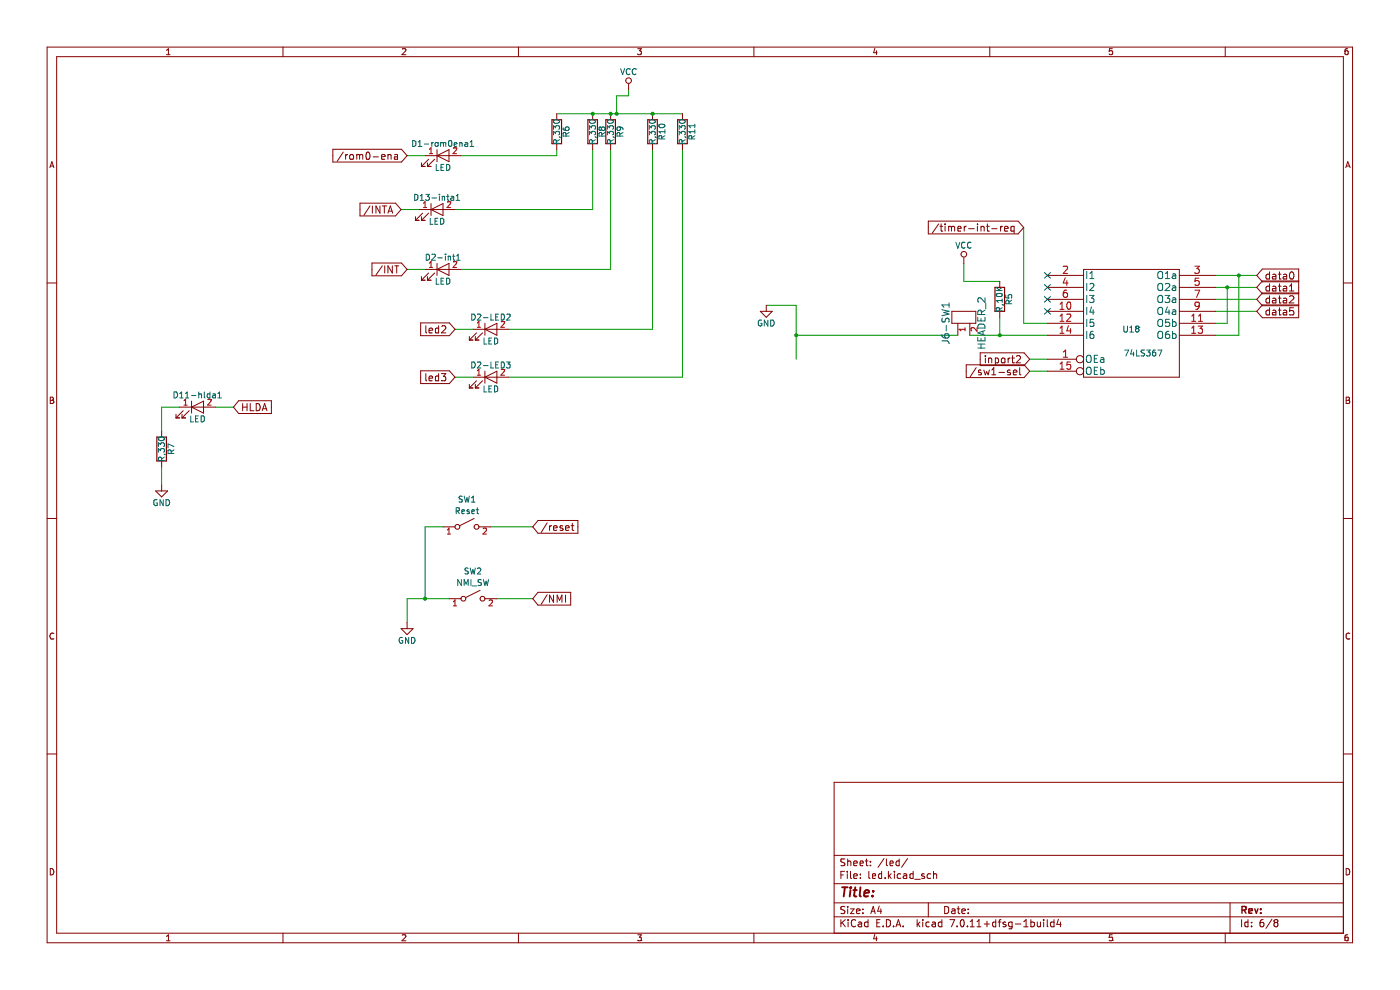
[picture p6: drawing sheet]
(kicad_sch (version 20230121) (generator eeschema)

 (paper "A4")

 (lib_symbols
  (symbol "74xx1:74LS367" (pin_names (offset 0.254)) (in_bom yes) (on_board yes)
   (property "Reference" "U" (at 0 -1.27 0) (effects (font (size 1.524 1.524))))
   (property "Value" "74LS367" (at 2.54 -6.35 0) (effects (font (size 1.524 1.524))))
   (property "Footprint" "" (at 0 0 0) (effects (font (size 1.27 1.27)) hide))
   (property "Datasheet" "" (at 0 0 0) (effects (font (size 1.27 1.27)) hide))
   (symbol "74LS367_0_0"
    (pin power_in line (at -7.62 11.43 90) (length 0) hide (name "VCC" (effects (font (size 1.524 1.524)))) (number "16" (effects (font (size 1.524 1.524)))))
    (pin power_in line (at -7.62 -11.43 90) (length 0) hide (name "GND" (effects (font (size 1.524 1.524)))) (number "8" (effects (font (size 1.524 1.524))))))
   (symbol "74LS367_0_1"
    (rectangle (start -10.16 11.43) (end 10.16 -11.43) (stroke (width 0) (type solid)) (fill (type none))))
   (symbol "74LS367_1_1"
    (pin input inverted (at -17.78 -7.62 0) (length 7.62) (name "OEa" (effects (font (size 1.524 1.524)))) (number "1" (effects (font (size 1.524 1.524)))))
    (pin input line (at -17.78 2.54 0) (length 7.62) (name "I4" (effects (font (size 1.524 1.524)))) (number "10" (effects (font (size 1.524 1.524)))))
    (pin tri_state line (at 17.78 0 180) (length 7.62) (name "O5b" (effects (font (size 1.524 1.524)))) (number "11" (effects (font (size 1.524 1.524)))))
    (pin input line (at -17.78 0 0) (length 7.62) (name "I5" (effects (font (size 1.524 1.524)))) (number "12" (effects (font (size 1.524 1.524)))))
    (pin tri_state line (at 17.78 -2.54 180) (length 7.62) (name "O6b" (effects (font (size 1.524 1.524)))) (number "13" (effects (font (size 1.524 1.524)))))
    (pin input line (at -17.78 -2.54 0) (length 7.62) (name "I6" (effects (font (size 1.524 1.524)))) (number "14" (effects (font (size 1.524 1.524)))))
    (pin input inverted (at -17.78 -10.16 0) (length 7.62) (name "OEb" (effects (font (size 1.524 1.524)))) (number "15" (effects (font (size 1.524 1.524)))))
    (pin input line (at -17.78 10.16 0) (length 7.62) (name "I1" (effects (font (size 1.524 1.524)))) (number "2" (effects (font (size 1.524 1.524)))))
    (pin tri_state line (at 17.78 10.16 180) (length 7.62) (name "O1a" (effects (font (size 1.524 1.524)))) (number "3" (effects (font (size 1.524 1.524)))))
    (pin input line (at -17.78 7.62 0) (length 7.62) (name "I2" (effects (font (size 1.524 1.524)))) (number "4" (effects (font (size 1.524 1.524)))))
    (pin tri_state line (at 17.78 7.62 180) (length 7.62) (name "O2a" (effects (font (size 1.524 1.524)))) (number "5" (effects (font (size 1.524 1.524)))))
    (pin input line (at -17.78 5.08 0) (length 7.62) (name "I3" (effects (font (size 1.524 1.524)))) (number "6" (effects (font (size 1.524 1.524)))))
    (pin tri_state line (at 17.78 5.08 180) (length 7.62) (name "O3a" (effects (font (size 1.524 1.524)))) (number "7" (effects (font (size 1.524 1.524)))))
    (pin tri_state line (at 17.78 2.54 180) (length 7.62) (name "O4a" (effects (font (size 1.524 1.524)))) (number "9" (effects (font (size 1.524 1.524)))))))
  (symbol "Switch:SW_SPST" (pin_names (offset 0) hide) (in_bom yes) (on_board yes)
   (property "Reference" "SW" (at 0 3.175 0) (effects (font (size 1.27 1.27))))
   (property "Value" "SW_SPST" (at 0 -2.54 0) (effects (font (size 1.27 1.27))))
   (property "Footprint" "" (at 0 0 0) (effects (font (size 1.27 1.27)) hide))
   (property "Datasheet" "~" (at 0 0 0) (effects (font (size 1.27 1.27)) hide))
   (symbol "SW_SPST_0_0"
    (circle (center -2.032 0) (radius 0.508) (stroke (width 0) (type default)) (fill (type none)))
    (polyline (pts (xy -1.524 0.254) (xy 1.524 1.778)) (stroke (width 0) (type default)) (fill (type none)))
    (circle (center 2.032 0) (radius 0.508) (stroke (width 0) (type default)) (fill (type none))))
   (symbol "SW_SPST_1_1"
    (pin passive line (at -5.08 0 0) (length 2.54) (name "A" (effects (font (size 1.27 1.27)))) (number "1" (effects (font (size 1.27 1.27)))))
    (pin passive line (at 5.08 0 180) (length 2.54) (name "B" (effects (font (size 1.27 1.27)))) (number "2" (effects (font (size 1.27 1.27)))))))
  (symbol "device:LED" (pin_names (offset 1.016) hide) (in_bom yes) (on_board yes)
   (property "Reference" "D" (at 0 2.54 0) (effects (font (size 1.27 1.27))))
   (property "Value" "LED" (at 0 -2.54 0) (effects (font (size 1.27 1.27))))
   (property "Footprint" "" (at 0 0 0) (effects (font (size 1.27 1.27)) hide))
   (property "Datasheet" "~" (at 0 0 0) (effects (font (size 1.27 1.27)) hide))
   (symbol "LED_0_1"
    (polyline (pts (xy -1.27 -1.27) (xy -1.27 1.27)) (stroke (width 0.2032) (type solid)) (fill (type none)))
    (polyline (pts (xy -1.27 0) (xy 1.27 0)) (stroke (width 0) (type solid)) (fill (type none)))
    (polyline (pts (xy 1.27 -1.27) (xy 1.27 1.27) (xy -1.27 0) (xy 1.27 -1.27)) (stroke (width 0.2032) (type solid)) (fill (type none)))
    (polyline (pts (xy -3.048 -0.762) (xy -4.572 -2.286) (xy -3.81 -2.286) (xy -4.572 -2.286) (xy -4.572 -1.524)) (stroke (width 0) (type solid)) (fill (type none)))
    (polyline (pts (xy -1.778 -0.762) (xy -3.302 -2.286) (xy -2.54 -2.286) (xy -3.302 -2.286) (xy -3.302 -1.524)) (stroke (width 0) (type solid)) (fill (type none))))
   (symbol "LED_1_1"
    (pin passive line (at -3.81 0 0) (length 2.54) (name "K" (effects (font (size 1.27 1.27)))) (number "1" (effects (font (size 1.27 1.27)))))
    (pin passive line (at 3.81 0 180) (length 2.54) (name "A" (effects (font (size 1.27 1.27)))) (number "2" (effects (font (size 1.27 1.27)))))))
  (symbol "device:R" (pin_numbers hide) (pin_names (offset 0)) (in_bom yes) (on_board yes)
   (property "Reference" "R" (at 2.032 0 90) (effects (font (size 1.27 1.27))))
   (property "Value" "R" (at 0 0 90) (effects (font (size 1.27 1.27))))
   (property "Footprint" "" (at -1.778 0 90) (effects (font (size 1.27 1.27)) hide))
   (property "Datasheet" "" (at 0 0 0) (effects (font (size 1.27 1.27)) hide))
   (symbol "R_0_1"
    (rectangle (start -1.016 -2.54) (end 1.016 2.54) (stroke (width 0.254) (type solid)) (fill (type none))))
   (symbol "R_1_1"
    (pin passive line (at 0 3.81 270) (length 1.27) (name "~" (effects (font (size 1.27 1.27)))) (number "1" (effects (font (size 1.27 1.27)))))
    (pin passive line (at 0 -3.81 90) (length 1.27) (name "~" (effects (font (size 1.27 1.27)))) (number "2" (effects (font (size 1.27 1.27)))))))
  (symbol "power1:GND" (power) (pin_names (offset 0)) (in_bom yes) (on_board yes)
   (property "Reference" "#PWR" (at 0 -6.35 0) (effects (font (size 1.27 1.27)) hide))
   (property "Value" "GND" (at 0 -3.81 0) (effects (font (size 1.27 1.27))))
   (property "Footprint" "" (at 0 0 0) (effects (font (size 1.27 1.27)) hide))
   (property "Datasheet" "" (at 0 0 0) (effects (font (size 1.27 1.27)) hide))
   (symbol "GND_0_1"
    (polyline (pts (xy 0 0) (xy 0 -1.27) (xy 1.27 -1.27) (xy 0 -2.54) (xy -1.27 -1.27) (xy 0 -1.27)) (stroke (width 0) (type solid)) (fill (type none))))
   (symbol "GND_1_1"
    (pin power_in line (at 0 0 270) (length 0) hide (name "GND" (effects (font (size 1.27 1.27)))) (number "1" (effects (font (size 1.27 1.27)))))))
  (symbol "power1:VCC" (power) (pin_names (offset 0)) (in_bom yes) (on_board yes)
   (property "Reference" "#PWR" (at 0 -3.81 0) (effects (font (size 1.27 1.27)) hide))
   (property "Value" "VCC" (at 0 3.81 0) (effects (font (size 1.27 1.27))))
   (property "Footprint" "" (at 0 0 0) (effects (font (size 1.27 1.27)) hide))
   (property "Datasheet" "" (at 0 0 0) (effects (font (size 1.27 1.27)) hide))
   (symbol "VCC_0_1"
    (polyline (pts (xy 0 0) (xy 0 1.27)) (stroke (width 0) (type solid)) (fill (type none)))
    (circle (center 0 1.905) (radius 0.635) (stroke (width 0) (type solid)) (fill (type none))))
   (symbol "VCC_1_1"
    (pin power_in line (at 0 0 90) (length 0) hide (name "VCC" (effects (font (size 1.27 1.27)))) (number "1" (effects (font (size 1.27 1.27)))))))
  (symbol "w_connectors:HEADER_2" (pin_names (offset 0)) (in_bom yes) (on_board yes)
   (property "Reference" "J" (at 0 3.81 0) (effects (font (size 1.524 1.524))))
   (property "Value" "HEADER_2" (at 0 -3.81 0) (effects (font (size 1.524 1.524))))
   (property "Footprint" "" (at 0 0 0) (effects (font (size 1.27 1.27)) hide))
   (property "Datasheet" "" (at 0 0 0) (effects (font (size 1.27 1.27)) hide))
   (symbol "HEADER_2_0_1"
    (rectangle (start 2.54 2.54) (end 0 -2.54) (stroke (width 0) (type solid)) (fill (type none))))
   (symbol "HEADER_2_1_1"
    (pin passive line (at -2.54 1.27 0) (length 2.54) (name "~" (effects (font (size 1.27 1.27)))) (number "1" (effects (font (size 1.27 1.27)))))
    (pin passive line (at -2.54 -1.27 0) (length 2.54) (name "~" (effects (font (size 1.27 1.27)))) (number "2" (effects (font (size 1.27 1.27))))))))

 (junction (at 138.43 24.13) (diameter 0) (color 0 0 0 0))
 (junction (at 262.89 58.42) (diameter 0) (color 0 0 0 0))
 (junction (at 212.09 71.12) (diameter 0) (color 0 0 0 0))
 (junction (at 125.73 24.13) (diameter 0) (color 0 0 0 0))
 (junction (at 260.35 60.96) (diameter 0) (color 0 0 0 0))
 (junction (at 129.54 24.13) (diameter 0) (color 0 0 0 0))
 (junction (at 168.91 71.12) (diameter 0) (color 0 0 0 0))
 (junction (at 90.17 127) (diameter 0) (color 0 0 0 0))
 (junction (at 130.81 24.13) (diameter 0) (color 0 0 0 0))

 (no_connect (at 222.25 66.04))
 (no_connect (at 222.25 58.42))
 (no_connect (at 222.25 63.5))
 (no_connect (at 222.25 60.96))

 (wire (pts (xy 34.29 86.36) (xy 34.29 91.44)) (stroke (width 0) (type default)))
 (wire (pts (xy 130.81 24.13) (xy 138.43 24.13)) (stroke (width 0) (type default)))
 (wire (pts (xy 144.78 80.01) (xy 107.95 80.01)) (stroke (width 0) (type default)))
 (wire (pts (xy 162.56 64.77) (xy 168.91 64.77)) (stroke (width 0) (type default)))
 (wire (pts (xy 97.79 33.02) (xy 118.11 33.02)) (stroke (width 0) (type default)))
 (wire (pts (xy 125.73 44.45) (xy 96.52 44.45)) (stroke (width 0) (type default)))
 (wire (pts (xy 118.11 33.02) (xy 118.11 31.75)) (stroke (width 0) (type default)))
 (wire (pts (xy 125.73 31.75) (xy 125.73 44.45)) (stroke (width 0) (type default)))
 (wire (pts (xy 262.89 71.12) (xy 262.89 58.42)) (stroke (width 0) (type default)))
 (wire (pts (xy 257.81 66.04) (xy 266.7 66.04)) (stroke (width 0) (type default)))
 (wire (pts (xy 205.74 71.12) (xy 212.09 71.12)) (stroke (width 0) (type default)))
 (wire (pts (xy 144.78 31.75) (xy 144.78 80.01)) (stroke (width 0) (type default)))
 (wire (pts (xy 168.91 71.12) (xy 168.91 76.2)) (stroke (width 0) (type default)))
 (wire (pts (xy 217.17 68.58) (xy 222.25 68.58)) (stroke (width 0) (type default)))
 (wire (pts (xy 257.81 60.96) (xy 260.35 60.96)) (stroke (width 0) (type default)))
 (wire (pts (xy 105.41 127) (xy 113.03 127)) (stroke (width 0) (type default)))
 (wire (pts (xy 100.33 69.85) (xy 96.52 69.85)) (stroke (width 0) (type default)))
 (wire (pts (xy 212.09 59.69) (xy 204.47 59.69)) (stroke (width 0) (type default)))
 (wire (pts (xy 262.89 58.42) (xy 266.7 58.42)) (stroke (width 0) (type default)))
 (wire (pts (xy 168.91 64.77) (xy 168.91 71.12)) (stroke (width 0) (type default)))
 (wire (pts (xy 100.33 80.01) (xy 96.52 80.01)) (stroke (width 0) (type default)))
 (wire (pts (xy 49.53 86.36) (xy 45.72 86.36)) (stroke (width 0) (type default)))
 (wire (pts (xy 138.43 31.75) (xy 138.43 69.85)) (stroke (width 0) (type default)))
 (wire (pts (xy 168.91 71.12) (xy 203.2 71.12)) (stroke (width 0) (type default)))
 (wire (pts (xy 90.17 33.02) (xy 86.36 33.02)) (stroke (width 0) (type default)))
 (wire (pts (xy 90.17 111.76) (xy 90.17 127)) (stroke (width 0) (type default)))
 (wire (pts (xy 118.11 24.13) (xy 125.73 24.13)) (stroke (width 0) (type default)))
 (wire (pts (xy 260.35 68.58) (xy 260.35 60.96)) (stroke (width 0) (type default)))
 (wire (pts (xy 133.35 20.32) (xy 133.35 19.05)) (stroke (width 0) (type default)))
 (wire (pts (xy 222.25 76.2) (xy 218.44 76.2)) (stroke (width 0) (type default)))
 (wire (pts (xy 104.14 111.76) (xy 113.03 111.76)) (stroke (width 0) (type default)))
 (wire (pts (xy 260.35 60.96) (xy 266.7 60.96)) (stroke (width 0) (type default)))
 (wire (pts (xy 129.54 24.13) (xy 130.81 24.13)) (stroke (width 0) (type default)))
 (wire (pts (xy 257.81 71.12) (xy 262.89 71.12)) (stroke (width 0) (type default)))
 (wire (pts (xy 212.09 71.12) (xy 222.25 71.12)) (stroke (width 0) (type default)))
 (wire (pts (xy 86.36 127) (xy 90.17 127)) (stroke (width 0) (type default)))
 (wire (pts (xy 138.43 24.13) (xy 144.78 24.13)) (stroke (width 0) (type default)))
 (wire (pts (xy 34.29 99.06) (xy 34.29 102.87)) (stroke (width 0) (type default)))
 (wire (pts (xy 212.09 67.31) (xy 212.09 71.12)) (stroke (width 0) (type default)))
 (wire (pts (xy 222.25 78.74) (xy 218.44 78.74)) (stroke (width 0) (type default)))
 (wire (pts (xy 38.1 86.36) (xy 34.29 86.36)) (stroke (width 0) (type default)))
 (wire (pts (xy 130.81 24.13) (xy 130.81 20.32)) (stroke (width 0) (type default)))
 (wire (pts (xy 129.54 31.75) (xy 129.54 57.15)) (stroke (width 0) (type default)))
 (wire (pts (xy 90.17 57.15) (xy 86.36 57.15)) (stroke (width 0) (type default)))
 (wire (pts (xy 130.81 20.32) (xy 133.35 20.32)) (stroke (width 0) (type default)))
 (wire (pts (xy 204.47 59.69) (xy 204.47 55.88)) (stroke (width 0) (type default)))
 (wire (pts (xy 217.17 48.26) (xy 217.17 68.58)) (stroke (width 0) (type default)))
 (wire (pts (xy 129.54 57.15) (xy 97.79 57.15)) (stroke (width 0) (type default)))
 (wire (pts (xy 93.98 111.76) (xy 90.17 111.76)) (stroke (width 0) (type default)))
 (wire (pts (xy 138.43 69.85) (xy 107.95 69.85)) (stroke (width 0) (type default)))
 (wire (pts (xy 86.36 127) (xy 86.36 132.08)) (stroke (width 0) (type default)))
 (wire (pts (xy 257.81 63.5) (xy 266.7 63.5)) (stroke (width 0) (type default)))
 (wire (pts (xy 90.17 127) (xy 95.25 127)) (stroke (width 0) (type default)))
 (wire (pts (xy 125.73 24.13) (xy 129.54 24.13)) (stroke (width 0) (type default)))
 (wire (pts (xy 257.81 68.58) (xy 260.35 68.58)) (stroke (width 0) (type default)))
 (wire (pts (xy 257.81 58.42) (xy 262.89 58.42)) (stroke (width 0) (type default)))
 (wire (pts (xy 88.9 44.45) (xy 85.09 44.45)) (stroke (width 0) (type default)))

 (global_label "/sw1-sel" (shape input) (at 218.44 78.74 180) (effects (font (size 1.524 1.524)) (justify right))
  (property "Intersheetrefs" "${INTERSHEET_REFS}" (at 218.44 78.74 0) (effects (font (size 1.27 1.27)) hide)))
 (global_label "/reset" (shape input) (at 113.03 111.76 0) (effects (font (size 1.524 1.524)) (justify left))
  (property "Intersheetrefs" "${INTERSHEET_REFS}" (at 113.03 111.76 0) (effects (font (size 1.27 1.27)) hide)))
 (global_label "data2" (shape input) (at 266.7 63.5 0) (effects (font (size 1.524 1.524)) (justify left))
  (property "Intersheetrefs" "${INTERSHEET_REFS}" (at 266.7 63.5 0) (effects (font (size 1.27 1.27)) hide)))
 (global_label "data0" (shape input) (at 266.7 58.42 0) (effects (font (size 1.524 1.524)) (justify left))
  (property "Intersheetrefs" "${INTERSHEET_REFS}" (at 266.7 58.42 0) (effects (font (size 1.27 1.27)) hide)))
 (global_label "led2" (shape input) (at 96.52 69.85 180) (effects (font (size 1.524 1.524)) (justify right))
  (property "Intersheetrefs" "${INTERSHEET_REFS}" (at 96.52 69.85 0) (effects (font (size 1.27 1.27)) hide)))
 (global_label "data5" (shape input) (at 266.7 66.04 0) (effects (font (size 1.524 1.524)) (justify left))
  (property "Intersheetrefs" "${INTERSHEET_REFS}" (at 266.7 66.04 0) (effects (font (size 1.27 1.27)) hide)))
 (global_label "inport2" (shape input) (at 218.44 76.2 180) (effects (font (size 1.524 1.524)) (justify right))
  (property "Intersheetrefs" "${INTERSHEET_REFS}" (at 218.44 76.2 0) (effects (font (size 1.27 1.27)) hide)))
 (global_label "HLDA" (shape input) (at 49.53 86.36 0) (effects (font (size 1.524 1.524)) (justify left))
  (property "Intersheetrefs" "${INTERSHEET_REFS}" (at 49.53 86.36 0) (effects (font (size 1.27 1.27)) hide)))
 (global_label "/timer-int-req" (shape input) (at 217.17 48.26 180) (effects (font (size 1.524 1.524)) (justify right))
  (property "Intersheetrefs" "${INTERSHEET_REFS}" (at 217.17 48.26 0) (effects (font (size 1.27 1.27)) hide)))
 (global_label "led3" (shape input) (at 96.52 80.01 180) (effects (font (size 1.524 1.524)) (justify right))
  (property "Intersheetrefs" "${INTERSHEET_REFS}" (at 96.52 80.01 0) (effects (font (size 1.27 1.27)) hide)))
 (global_label "data1" (shape input) (at 266.7 60.96 0) (effects (font (size 1.524 1.524)) (justify left))
  (property "Intersheetrefs" "${INTERSHEET_REFS}" (at 266.7 60.96 0) (effects (font (size 1.27 1.27)) hide)))
 (global_label "/rom0-ena" (shape input) (at 86.36 33.02 180) (effects (font (size 1.524 1.524)) (justify right))
  (property "Intersheetrefs" "${INTERSHEET_REFS}" (at 86.36 33.02 0) (effects (font (size 1.27 1.27)) hide)))
 (global_label "/NMI" (shape input) (at 113.03 127 0) (effects (font (size 1.524 1.524)) (justify left))
  (property "Intersheetrefs" "${INTERSHEET_REFS}" (at 113.03 127 0) (effects (font (size 1.27 1.27)) hide)))
 (global_label "/INTA" (shape input) (at 85.09 44.45 180) (effects (font (size 1.524 1.524)) (justify right))
  (property "Intersheetrefs" "${INTERSHEET_REFS}" (at 85.09 44.45 0) (effects (font (size 1.27 1.27)) hide)))
 (global_label "/INT" (shape input) (at 86.36 57.15 180) (effects (font (size 1.524 1.524)) (justify right))
  (property "Intersheetrefs" "${INTERSHEET_REFS}" (at 86.36 57.15 0) (effects (font (size 1.27 1.27)) hide)))

 (symbol (lib_id "device:LED") (at 93.98 33.02 0) (unit 1) (in_bom yes) (on_board yes) (dnp no)
  (property "Reference" "D1-rom0ena1" (at 93.98 30.48 0) (effects (font (size 1.27 1.27))))
  (property "Value" "LED" (at 93.98 35.56 0) (effects (font (size 1.27 1.27))))
  (property "Footprint" "LED_THT:LED_D1.8mm_W3.3mm_H2.4mm" (at 93.98 33.02 0) (effects (font (size 1.27 1.27)) hide))
  (property "Datasheet" "" (at 93.98 33.02 0) (effects (font (size 1.27 1.27)) hide)) (pin "1") (pin "2"))

 (symbol (lib_id "device:LED") (at 93.98 57.15 0) (unit 1) (in_bom yes) (on_board yes) (dnp no)
  (property "Reference" "D2-int1" (at 93.98 54.61 0) (effects (font (size 1.27 1.27))))
  (property "Value" "LED" (at 93.98 59.69 0) (effects (font (size 1.27 1.27))))
  (property "Footprint" "LED_THT:LED_D1.8mm_W3.3mm_H2.4mm" (at 93.98 57.15 0) (effects (font (size 1.27 1.27)) hide))
  (property "Datasheet" "" (at 93.98 57.15 0) (effects (font (size 1.27 1.27)) hide)) (pin "1") (pin "2"))

 (symbol (lib_id "device:LED") (at 41.91 86.36 0) (unit 1) (in_bom yes) (on_board yes) (dnp no)
  (property "Reference" "D11-hlda1" (at 41.91 83.82 0) (effects (font (size 1.27 1.27))))
  (property "Value" "LED" (at 41.91 88.9 0) (effects (font (size 1.27 1.27))))
  (property "Footprint" "LED_THT:LED_D1.8mm_W3.3mm_H2.4mm" (at 41.91 86.36 0) (effects (font (size 1.27 1.27)) hide))
  (property "Datasheet" "" (at 41.91 86.36 0) (effects (font (size 1.27 1.27)) hide)) (pin "1") (pin "2"))

 (symbol (lib_id "device:LED") (at 92.71 44.45 0) (unit 1) (in_bom yes) (on_board yes) (dnp no)
  (property "Reference" "D13-inta1" (at 92.71 41.91 0) (effects (font (size 1.27 1.27))))
  (property "Value" "LED" (at 92.71 46.99 0) (effects (font (size 1.27 1.27))))
  (property "Footprint" "LED_THT:LED_D1.8mm_W3.3mm_H2.4mm" (at 92.71 44.45 0) (effects (font (size 1.27 1.27)) hide))
  (property "Datasheet" "" (at 92.71 44.45 0) (effects (font (size 1.27 1.27)) hide)) (pin "1") (pin "2"))

 (symbol (lib_id "power1:GND") (at 162.56 64.77 0) (unit 1) (in_bom yes) (on_board yes) (dnp no)
  (property "Reference" "#PWR09" (at 162.56 71.12 0) (effects (font (size 1.27 1.27)) hide))
  (property "Value" "GND" (at 162.56 68.58 0) (effects (font (size 1.27 1.27))))
  (property "Footprint" "" (at 162.56 64.77 0) (effects (font (size 1.27 1.27)) hide))
  (property "Datasheet" "" (at 162.56 64.77 0) (effects (font (size 1.27 1.27)) hide)) (pin "1"))

 (symbol (lib_id "power1:GND") (at 86.36 132.08 0) (unit 1) (in_bom yes) (on_board yes) (dnp no)
  (property "Reference" "#PWR011" (at 86.36 138.43 0) (effects (font (size 1.27 1.27)) hide))
  (property "Value" "GND" (at 86.36 135.89 0) (effects (font (size 1.27 1.27))))
  (property "Footprint" "" (at 86.36 132.08 0) (effects (font (size 1.27 1.27)) hide))
  (property "Datasheet" "" (at 86.36 132.08 0) (effects (font (size 1.27 1.27)) hide)) (pin "1"))

 (symbol (lib_id "power1:VCC") (at 133.35 19.05 0) (unit 1) (in_bom yes) (on_board yes) (dnp no)
  (property "Reference" "#PWR010" (at 133.35 22.86 0) (effects (font (size 1.27 1.27)) hide))
  (property "Value" "VCC" (at 133.35 15.24 0) (effects (font (size 1.27 1.27))))
  (property "Footprint" "" (at 133.35 19.05 0) (effects (font (size 1.27 1.27)) hide))
  (property "Datasheet" "" (at 133.35 19.05 0) (effects (font (size 1.27 1.27)) hide)) (pin "1"))

 (symbol (lib_id "device:R") (at 212.09 63.5 0) (unit 1) (in_bom yes) (on_board yes) (dnp no)
  (property "Reference" "R5" (at 214.122 63.5 90) (effects (font (size 1.27 1.27))))
  (property "Value" "R,10K" (at 212.09 63.5 90) (effects (font (size 1.27 1.27))))
  (property "Footprint" "Resistor_THT:R_Axial_DIN0207_L6.3mm_D2.5mm_P2.54mm_Vertical" (at 210.312 63.5 90) (effects (font (size 1.27 1.27)) hide))
  (property "Datasheet" "" (at 212.09 63.5 0) (effects (font (size 1.27 1.27)) hide)) (pin "1") (pin "2"))

 (symbol (lib_id "power1:VCC") (at 204.47 55.88 0) (unit 1) (in_bom yes) (on_board yes) (dnp no)
  (property "Reference" "#PWR012" (at 204.47 59.69 0) (effects (font (size 1.27 1.27)) hide))
  (property "Value" "VCC" (at 204.47 52.07 0) (effects (font (size 1.27 1.27))))
  (property "Footprint" "" (at 204.47 55.88 0) (effects (font (size 1.27 1.27)) hide))
  (property "Datasheet" "" (at 204.47 55.88 0) (effects (font (size 1.27 1.27)) hide)) (pin "1"))

 (symbol (lib_id "device:R") (at 118.11 27.94 0) (unit 1) (in_bom yes) (on_board yes) (dnp no)
  (property "Reference" "R6" (at 120.142 27.94 90) (effects (font (size 1.27 1.27))))
  (property "Value" "R,330" (at 118.11 27.94 90) (effects (font (size 1.27 1.27))))
  (property "Footprint" "Resistor_THT:R_Axial_DIN0207_L6.3mm_D2.5mm_P2.54mm_Vertical" (at 116.332 27.94 90) (effects (font (size 1.27 1.27)) hide))
  (property "Datasheet" "" (at 118.11 27.94 0) (effects (font (size 1.27 1.27)) hide)) (pin "1") (pin "2"))

 (symbol (lib_id "device:R") (at 34.29 95.25 0) (unit 1) (in_bom yes) (on_board yes) (dnp no)
  (property "Reference" "R7" (at 36.322 95.25 90) (effects (font (size 1.27 1.27))))
  (property "Value" "R,330" (at 34.29 95.25 90) (effects (font (size 1.27 1.27))))
  (property "Footprint" "Resistor_THT:R_Axial_DIN0207_L6.3mm_D2.5mm_P2.54mm_Vertical" (at 32.512 95.25 90) (effects (font (size 1.27 1.27)) hide))
  (property "Datasheet" "" (at 34.29 95.25 0) (effects (font (size 1.27 1.27)) hide)) (pin "1") (pin "2"))

 (symbol (lib_id "device:R") (at 125.73 27.94 0) (unit 1) (in_bom yes) (on_board yes) (dnp no)
  (property "Reference" "R8" (at 127.762 27.94 90) (effects (font (size 1.27 1.27))))
  (property "Value" "R,330" (at 125.73 27.94 90) (effects (font (size 1.27 1.27))))
  (property "Footprint" "Resistor_THT:R_Axial_DIN0207_L6.3mm_D2.5mm_P2.54mm_Vertical" (at 123.952 27.94 90) (effects (font (size 1.27 1.27)) hide))
  (property "Datasheet" "" (at 125.73 27.94 0) (effects (font (size 1.27 1.27)) hide)) (pin "1") (pin "2"))

 (symbol (lib_id "device:R") (at 129.54 27.94 0) (unit 1) (in_bom yes) (on_board yes) (dnp no)
  (property "Reference" "R9" (at 131.572 27.94 90) (effects (font (size 1.27 1.27))))
  (property "Value" "R,330" (at 129.54 27.94 90) (effects (font (size 1.27 1.27))))
  (property "Footprint" "Resistor_THT:R_Axial_DIN0207_L6.3mm_D2.5mm_P2.54mm_Vertical" (at 127.762 27.94 90) (effects (font (size 1.27 1.27)) hide))
  (property "Datasheet" "" (at 129.54 27.94 0) (effects (font (size 1.27 1.27)) hide)) (pin "1") (pin "2"))

 (symbol (lib_id "w_connectors:HEADER_2") (at 204.47 68.58 90) (unit 1) (in_bom yes) (on_board yes) (dnp no)
  (property "Reference" "J6-SW1" (at 200.66 68.58 0) (effects (font (size 1.524 1.524))))
  (property "Value" "HEADER_2" (at 208.28 68.58 0) (effects (font (size 1.524 1.524))))
  (property "Footprint" "Connector_PinHeader_2.54mm:PinHeader_2x01_P2.54mm_Vertical" (at 204.47 68.58 0) (effects (font (size 1.524 1.524)) hide))
  (property "Datasheet" "" (at 204.47 68.58 0) (effects (font (size 1.524 1.524)))) (pin "1") (pin "2"))

 (symbol (lib_id "device:LED") (at 104.14 69.85 0) (unit 1) (in_bom yes) (on_board yes) (dnp no)
  (property "Reference" "D2-LED2" (at 104.14 67.31 0) (effects (font (size 1.27 1.27))))
  (property "Value" "LED" (at 104.14 72.39 0) (effects (font (size 1.27 1.27))))
  (property "Footprint" "LED_THT:LED_D1.8mm_W3.3mm_H2.4mm" (at 104.14 69.85 0) (effects (font (size 1.27 1.27)) hide))
  (property "Datasheet" "" (at 104.14 69.85 0) (effects (font (size 1.27 1.27)) hide)) (pin "1") (pin "2"))

 (symbol (lib_id "device:R") (at 138.43 27.94 0) (unit 1) (in_bom yes) (on_board yes) (dnp no)
  (property "Reference" "R10" (at 140.462 27.94 90) (effects (font (size 1.27 1.27))))
  (property "Value" "R,330" (at 138.43 27.94 90) (effects (font (size 1.27 1.27))))
  (property "Footprint" "Resistor_THT:R_Axial_DIN0207_L6.3mm_D2.5mm_P2.54mm_Vertical" (at 136.652 27.94 90) (effects (font (size 1.27 1.27)) hide))
  (property "Datasheet" "" (at 138.43 27.94 0) (effects (font (size 1.27 1.27)) hide)) (pin "1") (pin "2"))

 (symbol (lib_id "power1:GND") (at 34.29 102.87 0) (unit 1) (in_bom yes) (on_board yes) (dnp no)
  (property "Reference" "#PWR013" (at 34.29 109.22 0) (effects (font (size 1.27 1.27)) hide))
  (property "Value" "GND" (at 34.29 106.68 0) (effects (font (size 1.27 1.27))))
  (property "Footprint" "" (at 34.29 102.87 0) (effects (font (size 1.27 1.27)) hide))
  (property "Datasheet" "" (at 34.29 102.87 0) (effects (font (size 1.27 1.27)) hide)) (pin "1"))

 (symbol (lib_id "device:LED") (at 104.14 80.01 0) (unit 1) (in_bom yes) (on_board yes) (dnp no)
  (property "Reference" "D2-LED3" (at 104.14 77.47 0) (effects (font (size 1.27 1.27))))
  (property "Value" "LED" (at 104.14 82.55 0) (effects (font (size 1.27 1.27))))
  (property "Footprint" "LED_THT:LED_D1.8mm_W3.3mm_H2.4mm" (at 104.14 80.01 0) (effects (font (size 1.27 1.27)) hide))
  (property "Datasheet" "" (at 104.14 80.01 0) (effects (font (size 1.27 1.27)) hide)) (pin "1") (pin "2"))

 (symbol (lib_id "device:R") (at 144.78 27.94 0) (unit 1) (in_bom yes) (on_board yes) (dnp no)
  (property "Reference" "R11" (at 146.812 27.94 90) (effects (font (size 1.27 1.27))))
  (property "Value" "R,330" (at 144.78 27.94 90) (effects (font (size 1.27 1.27))))
  (property "Footprint" "Resistor_THT:R_Axial_DIN0207_L6.3mm_D2.5mm_P2.54mm_Vertical" (at 143.002 27.94 90) (effects (font (size 1.27 1.27)) hide))
  (property "Datasheet" "" (at 144.78 27.94 0) (effects (font (size 1.27 1.27)) hide)) (pin "1") (pin "2"))

 (symbol (lib_id "74xx1:74LS367") (at 240.03 68.58 0) (unit 1) (in_bom yes) (on_board yes) (dnp no)
  (property "Reference" "U18" (at 240.03 69.85 0) (effects (font (size 1.27 1.27))))
  (property "Value" "74LS367" (at 242.57 74.93 0) (effects (font (size 1.27 1.27))))
  (property "Footprint" "Package_DIP:DIP-16_W7.62mm" (at 240.03 68.58 0) (effects (font (size 1.27 1.27)) hide))
  (property "Datasheet" "" (at 240.03 68.58 0) (effects (font (size 1.27 1.27)) hide)) (pin "16") (pin "8") (pin "1") (pin "10") (pin "11") (pin "12") (pin "13") (pin "14") (pin "15") (pin "2") (pin "3") (pin "4") (pin "5") (pin "6") (pin "7") (pin "9"))

 (symbol (lib_id "Switch:SW_SPST") (at 100.33 127 0) (unit 1) (in_bom yes) (on_board yes) (dnp no) (fields_autoplaced)
  (property "Reference" "SW2" (at 100.33 121.2047 0) (effects (font (size 1.27 1.27))))
  (property "Value" "NMI_SW" (at 100.33 123.6289 0) (effects (font (size 1.27 1.27))))
  (property "Footprint" "Button_Switch_THT:SW_PUSH_1P1T_6x3.5mm_H5.0_APEM_MJTP1250" (at 100.33 127 0) (effects (font (size 1.27 1.27)) hide))
  (property "Datasheet" "~" (at 100.33 127 0) (effects (font (size 1.27 1.27)) hide)) (pin "1") (pin "2"))

 (symbol (lib_id "Switch:SW_SPST") (at 99.06 111.76 0) (unit 1) (in_bom yes) (on_board yes) (dnp no) (fields_autoplaced)
  (property "Reference" "SW1" (at 99.06 105.9647 0) (effects (font (size 1.27 1.27))))
  (property "Value" "Reset" (at 99.06 108.3889 0) (effects (font (size 1.27 1.27))))
  (property "Footprint" "Button_Switch_THT:SW_PUSH_1P1T_6x3.5mm_H5.0_APEM_MJTP1250" (at 99.06 111.76 0) (effects (font (size 1.27 1.27)) hide))
  (property "Datasheet" "~" (at 99.06 111.76 0) (effects (font (size 1.27 1.27)) hide)) (pin "1") (pin "2")))
